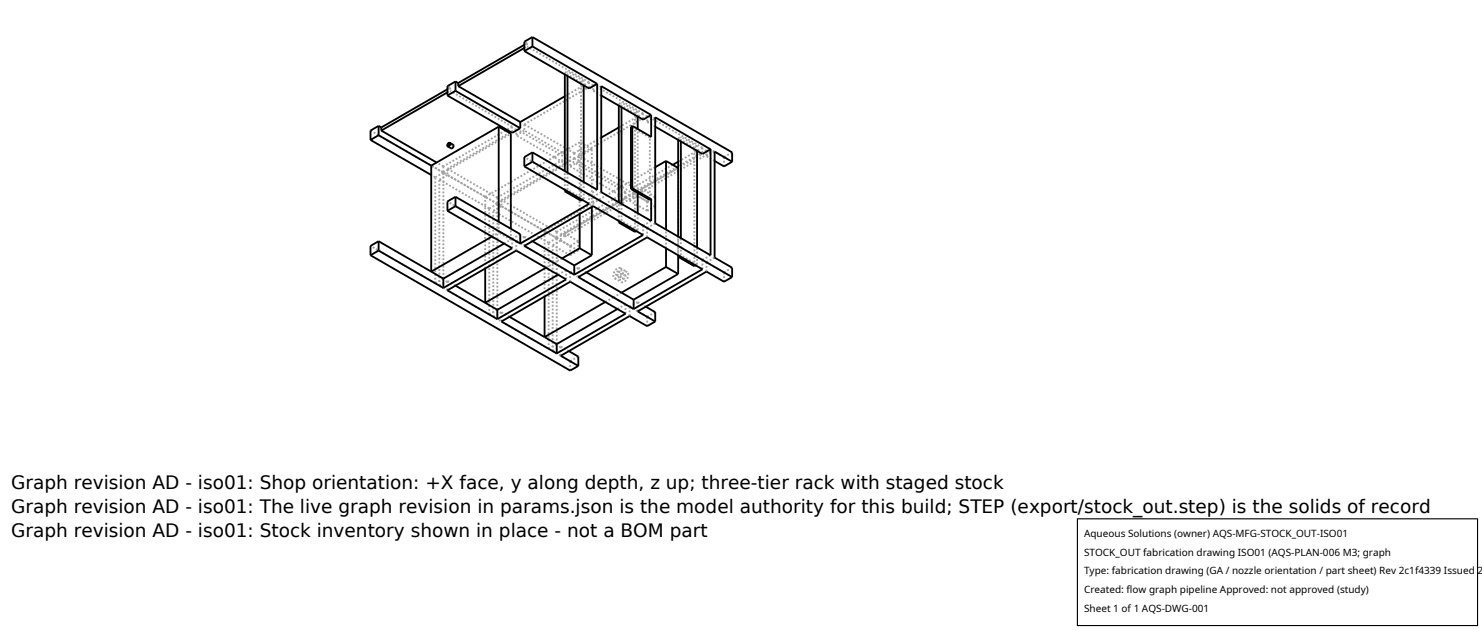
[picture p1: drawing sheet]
<svg xmlns="http://www.w3.org/2000/svg" width="212mm" height="90mm" viewBox="0 0 212 90" stroke-linecap="round" stroke-linejoin="round" font-family="sans-serif">
<g fill="none" stroke="#a0a0a0" stroke-width=".26" stroke-dasharray=".3 .3" stroke-linecap="butt">
<path d="M52.9 18.6l28.5 16.5M63.9 12.7l.4-.2M63.9 13.2l.4-.2M64.3 12.5l-.4-.2M64.3 12.5v.5M72.2 18.6l-8.9 5.2M73.2 18.1l-.8 .4M73.2 18.1v.9M73.2 18.1l-8.9-5.1M73.7 18.4l-9.8 5.7M73.7 18.4v.9M73.7 19.3l1.2-.7"/>
<path d="M74.9 6.4l.4-.2M74.9 17.8v.8M74.9 6.8l.4-.2M75.3 6.2l-.4-.2M75.3 6.2v.4M80.7 10.4l.4-.2M80.7 10.6v-.2M81.1 10.9v-.7M83 11.7l.4-.2M83 11.7l-2.3-1.3M83.4 11.5l-2.3-1.3M83.4 12.2v-.7"/>
<path d="M84.1 11.7l-3.4 2M84.1 11.7v.9M84.1 11.7l-8.8-5.1M84.7 12.1l-9.8 5.7M84.7 12.1v.9M84.7 13l1.2-.7M85.9 19.6l-3.9 2.3M85.9 13.6l-1.2-.6M88.4 14.9l.4-.3M88.4 15.1v-.2M88.8 15.3v-.7M90.7 16.2l.4-.2"/>
<path d="M90.7 16.2l-2.3-1.3M91.1 16l-2.3-1.4M91.1 16.6v-.6M91.8 16.2l-3.4 2M91.8 16.2v.9M91.8 16.2l-7.1-4.1M92.4 16.5l-9.8 5.7M92.4 16.5v.9M92.4 17.4l1.2-.6M92.8 19.6l-2.7-1.5M93 19.5l-.2 .1M93.6 18.1l-1.2-.7"/>
<path d="M96.9 19.8l.3-.3M96.9 20v-.2M62.2 25.3l-.6-.3M62.2 25.3l1.1-.6M62.7 25.7l1.2-.7M63.3 24.7l-1.7-1M63.3 39.8v-15.1M63.3 24.7l9.7-5.6M63.3 23.8v.9M63.3 23.8l-.9-.6M63.9 24.1v.9M64 20.9l.5 .2"/>
<path d="M64.2 20.4l.5 .3M64.5 21.1h.1l.1-.3M64.7 20.7l-.2 .1v.3M64.7 20.7l-.3 .1v.4M64.7 20.8v-.1M69.3 28.1l-5.4-3.1M69.3 38.3v-10.2M69.3 28.1l9.8-5.7M69.9 29.8l-7.2-4.1M69.9 29.8l1.1-.7M70.3 33.8l.9-.6M70.5 30.1l1.1-.7"/>
<path d="M71 29.1l-1.7-1M71 28.2l-7.1-4.1M71 28.2v.9M71 29.1l9.9-5.7M71.2 33.2v-1.5M71.6 28.5v.9M72 34.8l1-.6M73 34.2v-1.5M73 34.2l-1.8-1M73.2 34.1l1.1-.7M73.2 34.1v1.3M73.2 34.1l-9.3-5.3"/>
<path d="M73.7 34.4l1.2-.6M73.7 34.4v1.4M74.9 33.8v1.3M76 34.4l-1.1-.6M77.8 33l-6.2-3.6M77.8 33l9.8-5.7M78 38.2l1.1-.6M78.4 34.7l-7.9-4.6M78.4 34.7l1.1-.7M78.9 35l1.2-.7M79.1 37.6l-5.4-3.2M79.1 22.4l-5.4-3.1"/>
<path d="M79.1 22.4l1.2-.6M79.1 37.6l1.2-.7M79.5 34l-1.7-1M79.5 33.1l-7.9-4.6M79.5 33.1v.9M79.5 34l9.8-5.7M79.7 39.2l1.2-.6M80.1 33.4v.9M80.3 21.8l-5.4-3.2M80.3 21.8l2.5-1.5M80.7 33.3l9.8-5.6M80.7 33.8l-.6-.4"/>
<path d="M80.7 33.3v.5M80.7 33.8l9.8-5.7M80.7 27.1v-2.7M80.9 38.6v1.3M80.9 38.6l-1.8-1M80.9 22.5l-7.2-4.1M80.9 22.5l-9.9 5.7M80.9 23.4l-1.8-1M80.9 22.5v.9M80.9 27.2l.2-.1M81.1 27.1v-2.4M81.4 36.4l-2.5-1.4"/>
<path d="M81.4 36.4v-1.3M81.4 36.4l1.2-.6M81.4 35.1l1.2-.7M81.4 22.9l-9.8 5.6M81.4 22.9v.9M81.4 23.8l1.2-.7M81.4 38.9l1.2-.7M81.4 38.9v1.3M82 22.8l2.5-1.5M82 21.9v.9M82 22.8l-1.7-1M82 21.9l-7.1-4.1"/>
<path d="M82.6 35.8l-2.5-1.5M82.6 35.8v-1.4M82.6 34.4l-1.9-1.1M82.6 22.2v.9M82.6 38.2v1.4M82.8 30.6v-10.3M83 28.7v-17M83.2 28.5l.2-.1M83.4 28.4l-2.3-1.3M83.4 28.4v-2.4M83.8 38.9l-1.2-.7M84.1 27.8l1.2-.7"/>
<path d="M84.1 27.8v1.3M84.1 27.8l-9.2-5.4M84.5 29.5v-8.2M84.5 21.3l-1.7-1M84.7 28.1l1.2-.7M84.7 28.1v1.3M87.6 27.3l-6.2-3.5M87.6 27.3l1.2-.6M87.8 39.7h.3l.3-.2 .3-.4 .1-.4M87.8 39.7l.9 .6M88 39.3l.3-.1 .1-.3M88 39.3l1 .5"/>
<path d="M88.3 38.8l-.3 .1v.4M88.3 38.8l1 .5M88.4 31.6v-2.7M88.4 38.9l-.1-.1M88.6 31.7l.2-.1M88.6 38.3h-.4l-.4 .5-.2 .6 .2 .3M88.6 38.3l1 .5M88.8 26.7l-6.2-3.6M88.8 26.7l4.8-2.8M88.8 31.6v-2.5M88.8 38.7l-.2-.4M89 39.8l.2-.1 .2-.3"/>
<path d="M89.3 39.3l-.3 .2v.3M89.3 27.4l-7.9-4.5M89.3 27.4l-9.8 5.7M89.3 28.3l-1.7-1M89.3 27.4v.9M89.4 39.4l-.1-.1M89.6 38.8l-.4 .1-.5 .4-.1 .6 .1 .4M89.7 39.2l-.1-.4M89.9 27.8l-9.8 5.6M89.9 27.8v.9M89.9 28.7l1.2-.7M90.5 27.7l6.4-3.7"/>
<path d="M90.5 26.8v.9M90.5 28.1l-.6-.3M90.5 27.7v.4M90.5 27.7l-1.7-1M90.5 26.8l-7.9-4.6M90.7 33.1v-16.9M90.9 33l.2-.1M91.1 27.1v.9M91.1 32.9l-2.3-1.3M91.1 32.9v-2.5M91.1 27.5v-9.1M91.7 27l9.8-5.7"/>
<path d="M91.7 27.4l-.6-.3M91.7 27v.4M91.7 27.4l9.8-5.6M91.8 32.2l1.2-.6M91.8 32.2v1.4M91.8 32.2l-7.1-4.1M92.4 28.8l1.2-.7M92.4 28.8l-1.9-1.1M92.4 32.6l1.2-.7M92.4 32.6v1.3M92.4 30.1l-2.5-1.4M92.4 30.1v-1.3"/>
<path d="M92.4 30.1l1.2-.7M92.8 28.5v-8.9M93.6 28.1l-1.9-1.1M93.6 29.4l-2.5-1.4M93.6 29.4v-1.3M95.1 35.4v-2.6M96.1 23.5l-5.6 3.3M96.9 36.7v-12.7M96.9 36.4v-2.6M97.1 36.6l.1-.2M97.2 36.4v-2.4M97.2 20.2v-.7"/>
<path d="M99.2 21.1l.4-.2M99.2 21.1l-2.3-1.3M99.2 38v-16.9M99.4 37.9l.2-.1M99.6 20.9l-2.4-1.4M99.6 37.8l-2.4-1.4M99.6 37.8v-2.5M99.6 21.5v-.6M100.3 21.1l-3.4 2M100.3 21.1v.9M100.3 37.1l1.2-.7M100.3 37.1v1.4"/>
<path d="M100.3 37.1l-7.9-4.5M100.3 21.1l-7.9-4.6M100.9 21.4l-9.8 5.7M100.9 21.4v.9M100.9 22.3l1.2-.7M100.9 37.4l1.2-.6M100.9 37.4v1.4M101.5 21.8l-.6-.4M101.5 21.3v.5M102.1 23l-1.2-.7M103.4 22.4l1.2-.6M103.4 22.4l-1.9-1.1"/>
<path d="M103.4 38.9l1.2-.7M103.4 38.9l-2.5-1.5M103.4 23.8v-1.4M62.2 40.5v-15.2M62.2 40.5l-9.3-5.4M62.2 40.5l1.1-.7M62.7 40.8v-15.1M62.7 40.8l1.2-.7M63.9 40.1v1.4M65.1 40.8l-1.2-.7M69.9 44.9l-7.2-4.1M69.9 44.9v-15.1"/>
<path d="M69.9 44.9l1.1-.7M70.5 45.2v-15.1M70.5 45.2l1.1-.6M71 44.2v-15.1M71.6 44.6v1.3M72.8 45.2l-1.2-.6M77.8 42.3v-9.3M78.4 49.8l-7.9-4.6M78.4 49.8v-15.1M78.4 49.8l1.1-.7M78.9 50.1v-15.1M78.9 50.1l1.2-.6"/>
<path d="M79.5 49.1v-15.1M80.1 49.5v1.3M81.2 50.1l-1.1-.6M81.4 52.9v-1.3M81.4 51.6l-2.5-1.5M81.4 51.6l1.2-.7M86.5 43.1l1.1-.6M87.6 42.5l-6.2-3.6M87.6 42.5l1.2-.7M88.2 44.1l1.1-.6M88.7 40.3h.3l.4-.2 .3-.5v-.4M89.3 43.5v1.3"/>
<path d="M89.3 43.5l-1.7-1M89.9 43.8l1.2-.7M89.9 43.8v1.3M91.1 43.1v1.4M92.2 43.8l-1.1-.7M92.4 46.6v-1.4M92.4 45.2l1.2-.6M92.4 45.2l-2.5-1.4M103.4 40.2v-1.3"/>
</g>
<g fill="none" stroke="#000" stroke-width=".26">
<path d="M52.9 20l8.7 5M54.1 18l-1.2 .6v1.4M54.1 18l.4 .2M54.1 18v1.3M54.1 19.3l-1.2 .7M54.1 19.3l7.5 4.4M54.5 18.2v.4M54.5 18.6l7.9 4.6M63.9 12.7l-9.4 5.5M63.9 13.6l9.3 5.4 1.1-.7M63.9 13.2l-9.4 5.4M65.1 11.6l-1.2 .7v1.3"/>
<path d="M65.1 11.6l.3 .3M65.1 11.6v1.4M65.1 13l-1.2 .6M65.1 13l9.2 5.3M65.4 11.9v.4M65.4 12.3l8.9 5.1M71.2 18.1l1.8 1v13.6M71.2 18.1v13.6M71.2 18.1l-9.6 5.6M72.4 18.5l-.2 .1M74.3 17.4v.9M74.9 6.4l-9.5 5.5"/>
<path d="M74.9 7.3l9.2 5.3 1.2-.6M74.9 6.8l-9.5 5.5M76 5.3l-1.1 .7v1.3M76 5.3l28.6 16.5v1.3M76 5.3v1.3M76 6.6l9.3 5.4M76 6.6l-1.1 .7M80.7 13.7l-6.4 3.7M80.7 10.6v13.8M81.1 10.9v13.8M83.4 12.2v13.8M85.3 12v15.1l-9.3-5.3"/>
<path d="M85.9 13.6l5.9 3.5 1.2-.7M88.4 18.2l-2.5 1.4M88.4 15.1v13.8M88.8 15.3v13.8M90.3 18v8.9M90.3 18l-.2 .1v8.9M91.1 16.6v1.8M93 16.4l-7.1-4.1v15.1l7.1 4.2v-3.2M93 16.4v3.1l-2.7-1.5M93.6 16.8l7.9 4.5v15.1l-7.9-4.5zM93.6 18.1l6.7 3.9 1.2-.7M96.9 20v13.8"/>
<path d="M52.9 36.4l28.5 16.5 1.2-.7M54.1 34.4l-1.2 .7v1.3M54.1 35.8l9.2 5.3M54.1 35.8l-1.2 .6M54.1 34.4l9.2 5.4M54.1 34.4v1.4M61.6 23.7v15.1l8.7-5M63.3 39.8v1.3M63.9 30.1l9.3 5.3-9.9 5.7M64 20.5l.2-.1 .1 .2-.3 .3-.1-.2zM64.2 20.4l.6 .3-.1 .3-.2 .2-.5-.3M64.2 20.4v.3l-.2 .2"/>
<path d="M64.2 20.4l-.3 .2 .1 .3M65.1 29.4l-1.2 .7M65.1 29.4l9.2 5.4M65.1 28.1l9.2 5.3v1.4M65.1 28.1l-1.2 .7v1.3M65.1 28.1v1.3M72 34.8l-8.7 5M74.9 35.1l9.8-5.7 7.1 4.2-9.8 5.6zM74.9 23.8l9.2 5.3-9.8 5.7M76 23.1l-1.1 .7M76 23.1l28.6 16.5M76 34.4l6 3.5"/>
<path d="M76 21.8l-1.1 .6v1.4M76 21.8v1.3M78 38.2l-8.7 5v-4.9M79.7 39.2l-8.7 5M80.7 27.3l2.3 1.4 .2-.2M80.7 27.1v.2M80.9 27.2l-.2 .1M82 37.9v1.3M82.6 39.6l9.8-5.7 7.9 4.6-9.8 5.6zM82.8 35.4l1.7 1M82.8 35.4l-2.5 1.5M82.8 30.6v4.8"/>
<path d="M83.8 38.9l5 2.9M84.5 36.4l-2.5 1.5M84.5 29.5v6.9M88.4 31.8l2.3 1.3 .2-.1M88.4 31.6v.2M88.6 31.7l-.2 .1M90.1 27l2.7 1.5 .2-.1M90.3 26.9l2.7 1.5M90.3 26.9l-.2 .1M91.1 27.5v2.9M95.1 38.1l1.8 1M95.1 38.1l-6.3 3.7"/>
<path d="M95.1 23v9.8M95.1 35.4v2.7M95.1 23l1.8 1M95.1 23l-1.5 .9M96.9 39.1l-6.4 3.7M96.9 36.4v2.7M96.9 23.1l-.8 .4M97.1 36.6l-.2 .1 2.3 1.3 .2-.1M97.2 20.2v13.8M99.6 21.5v13.8M102.1 23l1.3 .8 1.2-.7M104.6 39.6l-1.2 .6-2.5-1.4-9.8 5.7 2.5 1.4"/>
<path d="M104.6 23.1l-2.5-1.5v15.2l2.5 1.4v1.4M63.9 41.5l9.8-5.7 7.2 4.1-9.9 5.7zM65.1 40.8l5.9 3.4M71 44.2v1.4M71.6 45.9l9.8-5.7 7.9 4.6-9.8 5.7zM72.8 45.2l6.7 3.9M77.8 42.3v5.8l8.7-5M79.5 49.1v1.4M81.2 50.1l1.4 .8v1.3M88.2 44.1l-8.7 5M88.8 41.8l1.7 1M90.5 42.8v1.3"/>
<path d="M92.2 43.8l1.4 .8v1.3M93.6 45.9l-1.2 .7-2.5-1.5-9.8 5.7 2.5 1.4"/>
</g>
<path d="M153.9 74.1h57.1v15.2h-57.1z" fill="#fff" stroke="#000" stroke-width=".16"/>
<g font-size="2.6">
<text x="1.6" y="69.8">Graph revision AD - iso01: Shop orientation: +X face, y along depth, z up; three-tier rack with staged stock</text>
<text x="1.6" y="73.3">Graph revision AD - iso01: The live graph revision in params.json is the model authority for this build; STEP (export/stock_out.step) is the solids of record</text>
<text x="1.6" y="76.7">Graph revision AD - iso01: Stock inventory shown in place - not a BOM part</text>
</g>
<g font-size="1.4">
<text x="154.8" y="76.6">Aqueous Solutions (owner) AQS-MFG-STOCK_OUT-ISO01</text>
<text x="154.8" y="79.3">STOCK_OUT fabrication drawing ISO01 (AQS-PLAN-006 M3; graph</text>
<text x="154.8" y="82">Type: fabrication drawing (GA / nozzle orientation / part sheet) Rev 2c1f4339 Issued 2</text>
<text x="154.8" y="84.7">Created: flow graph pipeline Approved: not approved (study)</text>
<text x="154.8" y="87.4">Sheet 1 of 1 AQS-DWG-001</text>
</g>
</svg>
